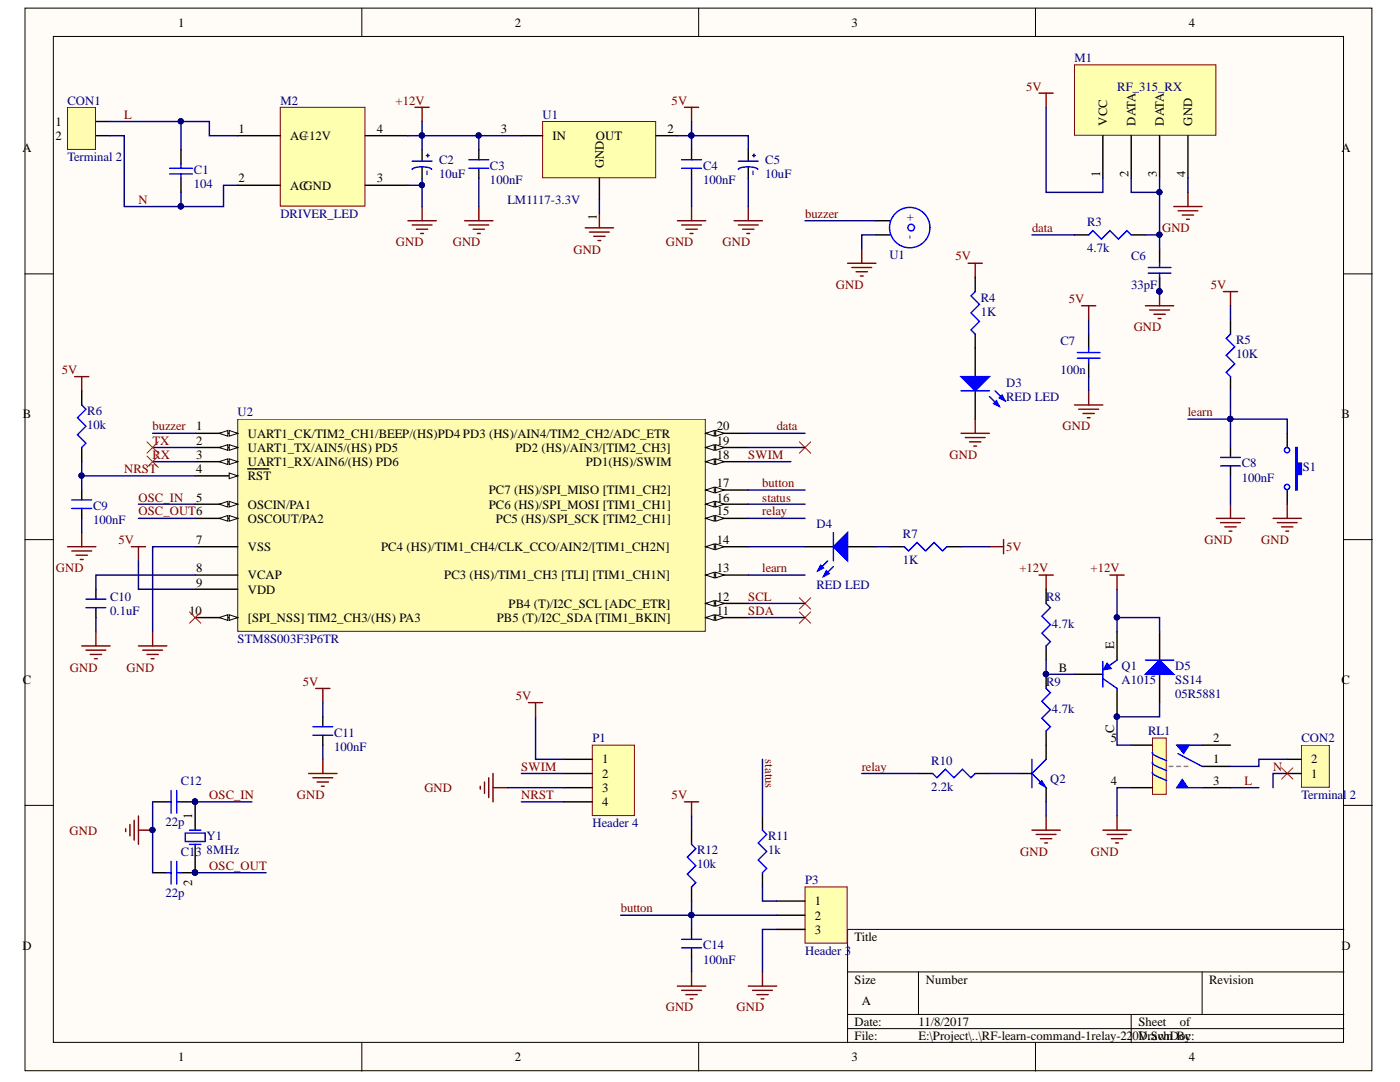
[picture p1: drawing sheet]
# Altium project RF-learn-command-1relay-220V.PrjPcb
1 sheet, 41 parts. Net scope: global (net labels, ports and power ports of the same name join across sheets).
Board file: RF-learn-command-1relay-220V.PcbDoc

## Sheet RF-learn-command-1relay-220V.SchDoc
size A

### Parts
(Parts that share a designator on the sheet are numbered #1, #2 ... from top to bottom, then left to right.)
C1  value 104  [C_Ceramic_KV]  (hidden comment: Cap1)
C2  10uF  [CAP TANTALUM 3216]
C3  100nF  [CM 0805]
C4  100nF  [CM 0805]
C5  10uF  [CAP TANTALUM 3216]
C6  33pF  [CM 0805]
C7  100n  [CM 0805]
C8  100nF  [CM 0805]
C9  100nF  [CM 0805]
C10  0.1uF  [CM 0805]
C11  100nF  [CM 0805]
C12  22p  [CM 0805]
C13  22p  [CM 0805]
C14  100nF  [CM 0805]
CON1  Terminal 2  [domino-2pin-7.62]
CON2  Terminal 2  [domino-2pin-7.62]
D3  RED LED  [LED3mm-R]
D4  RED LED  [LED3mm-G]
D5  SS14  Supplier Part Number 1: 05R5881  [DO-214AC (SMA)]
M1  RF_315_RX  [Module-RF-RX]
M2  DRIVER_LED  [LED_DRIVER12V]
P1  Header 4  [HDR1X4]
P3  Header 3  [HEADER_3_W]
Q1  A1015  [SC-43-BCE]
Q2  C1815  [2SC1815]  (value not drawn)
R3  4.7k  [R0805]
R4  1K  [R0805]
R5  10K  [R0805]
R6  10k  [R0805]
R7  1K  [R0805]
R8  4.7k  [R0805]
R9  4.7k  [R0805]
R10  2.2k  [R0805]
R11  1k  [R0805]
R12  10k  [R0805]
RL1  Relay SPDT, 10A, 12V  [RL-SLA-24/12VDC-SL-C]  (value not drawn)
S1  SW-SMD  [Button Tactile Switch]  (value not drawn)
U1#1  LM1117-3.3V  [LM1117-SOP]
U1#2  Buzzer  [Buzzer]  (value not drawn)
U2  STM8S003F3P6TR  [SSOP-20]
Y1  8MHz  [HC49/US-SMD]

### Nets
5V: C4.2 C5.1 C7.1 C11.2 M1.1(VCC) P1.1 R4.2 R5.2 R6.1 R7.1 R12.1 U1#1.2(OUT) U2.9(VDD)
+12V: C2.1 C3.2 D5.2(K) M2.4(+12V) Q1.E R8.1 U1#1.3(IN)
GND: C2.2 C3.1 C4.1 C5.2 C6.2 C7.2 C8.1 C9.1 C10.1 C11.1 C12.1 C13.1 C14.1 D3.2(K) M1.4(GND) M2.3(GND) P1.3 P3.3 Q2.2(E) RL1.4 S1.2 U1#1.1(GND) U1#2.2 U2.7(VSS)
button: C14.2 P3.2 R12.2 U2.17(PC7_(HS)/SPI_MISO_[TIM1_CH2])
buzzer: U1#2.1 U2.1(UART1_CK/TIM2_CH1/BEEP/(HS)PD4)
data: R3.1 U2.20(PD3_(HS)/AIN4/TIM2_CH2/ADC_ETR)
L: C1.2 CON1.1 M2.1(AC) RL1.3
learn: C8.2 R5.1 S1.1 U2.13(PC3_(HS)/TIM1_CH3_[TLI]_[TIM1_CH1N])
N: C1.1 CON1.2 CON2.1 M2.2(AC)
NRST: C9.2 P1.4 R6.2 U2.4(~{RST})
OSC_IN: C12.2 U2.5(OSCIN/PA1) Y1.1(OSC1)
OSC_OUT: C13.2 U2.6(OSCOUT/PA2) Y1.2(OSC2)
relay: R10.2 U2.15(PC5_(HS)/SPI_SCK_[TIM2_CH1])
RX: U2.3(UART1_RX/AIN6/(HS)_PD6)
SCL: U2.12(PB4_(T)/I2C_SCL_[ADC_ETR])
SDA: U2.11(PB5_(T)/I2C_SDA_[TIM1_BKIN])
status: R11.1 U2.16(PC6_(HS)/SPI_MOSI_[TIM1_CH1])
SWIM: P1.2 U2.18(PD1(HS)/SWIM)
TX: U2.2(UART1_TX/AIN5/(HS)_PD5)
NetC6_1: C6.1 M1.2(DATA) M1.3(DATA) R3.2
NetC10_2: C10.2 U2.8(VCAP)
NetCON2_2: CON2.2 RL1.1
NetD3_1: D3.1(A) R4.1
NetD4_1: D4.1(A) R7.2
NetD4_2: D4.2(K) U2.14(PC4_(HS)/TIM1_CH4/CLK_CCO/AIN2/[TIM1_CH2N])
NetD5_1: D5.1(A) Q1.C RL1.5
NetP3_1: P3.1 R11.2
NetQ1_B: Q1.B R8.2 R9.1
NetQ2_1: Q2.1(B) R10.1
NetQ2_3: Q2.3(C) R9.2

Not connected (* = marked no-connect by the designer): RL1 2; U2 10([SPI_NSS]_TIM2_CH3/(HS)_PA3)* 19(PD2_(HS)/AIN3/[TIM2_CH3])*
